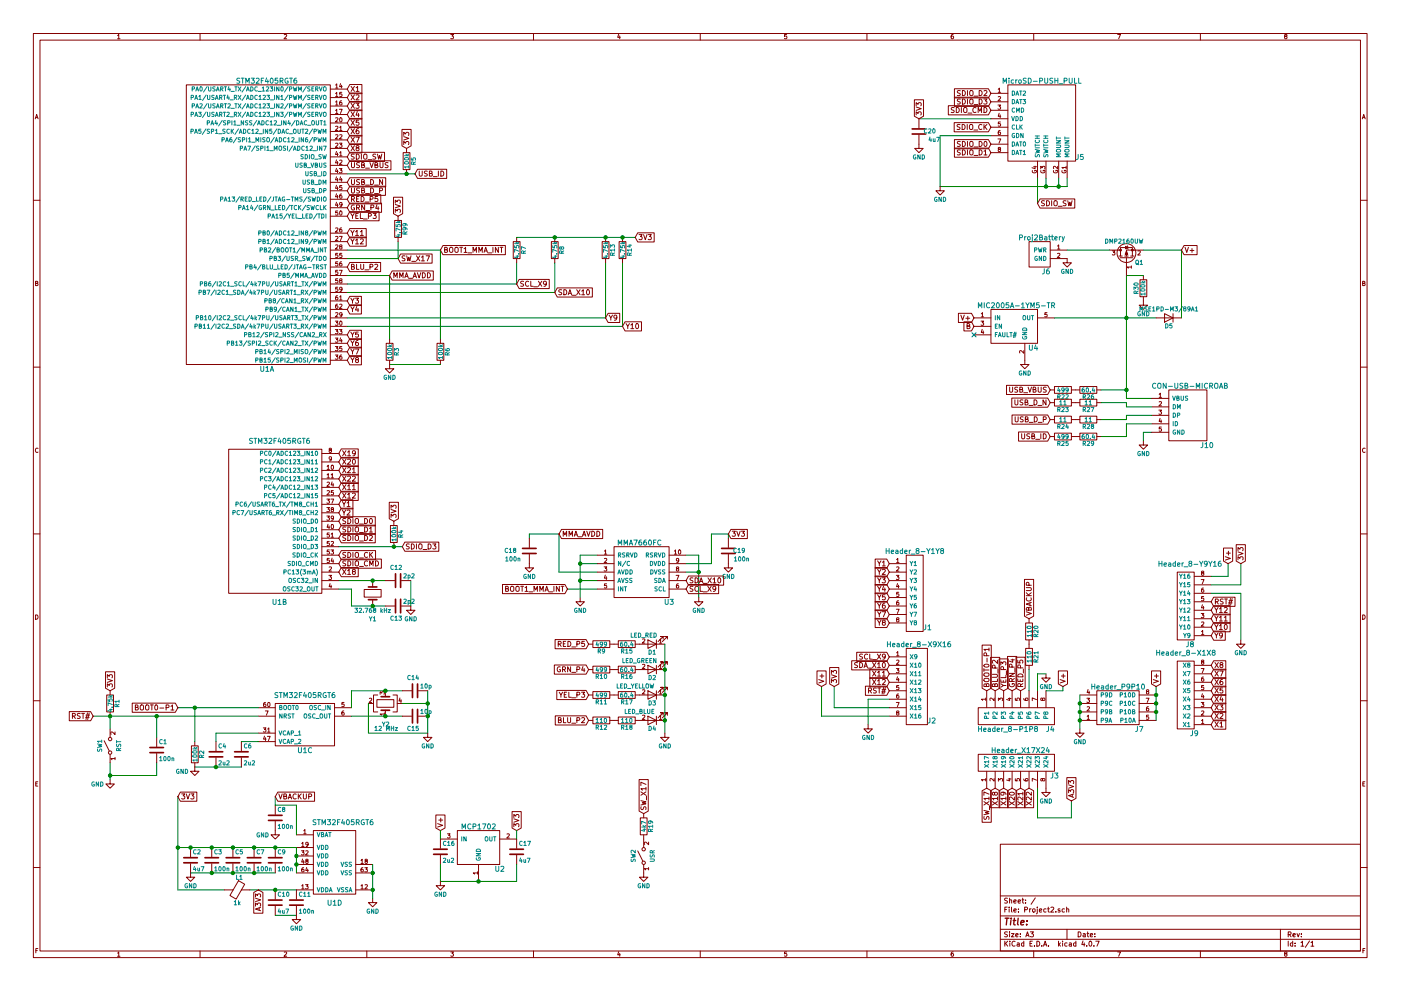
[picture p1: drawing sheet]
EESchema Schematic File Version 2
LIBS:power
LIBS:device
LIBS:switches
LIBS:relays
LIBS:motors
LIBS:transistors
LIBS:conn
LIBS:linear
LIBS:regul
LIBS:74xx
LIBS:cmos4000
LIBS:adc-dac
LIBS:memory
LIBS:xilinx
LIBS:microcontrollers
LIBS:dsp
LIBS:microchip
LIBS:analog_switches
LIBS:motorola
LIBS:texas
LIBS:intel
LIBS:audio
LIBS:interface
LIBS:digital-audio
LIBS:philips
LIBS:display
LIBS:cypress
LIBS:siliconi
LIBS:opto
LIBS:atmel
LIBS:contrib
LIBS:valves
LIBS:Project2
LIBS:Project2-cache
EELAYER 25 0
EELAYER END
$Descr A3 16535 11693
encoding utf-8
Sheet 1 1
Title ""
Date ""
Rev ""
Comp ""
Comment1 ""
Comment2 ""
Comment3 ""
Comment4 ""
$EndDescr
$Comp
L STM32F405RGT6 U1
U 1 1
P 3000 3050
F 0 "U1" H 3150 1750 60  0000 C CNN
F 1 "STM32F405RGT6" H 3150 5150 60  0000 C CNN
F 2 "Project2Footprints:MicrocontrollerFootprint" H 3750 4150 60  0001 C CNN
F 3 "" H 3750 4150 60  0001 C CNN
	1    3000 3050
	1    0    0    -1  
$EndComp
$Comp
L STM32F405RGT6 U1
U 2 1
P 3150 6250
F 0 "U1" H 3300 5400 60  0000 C CNN
F 1 "STM32F405RGT6" H 3300 7300 60  0000 C CNN
F 2 "Project2Footprints:MicrocontrollerFootprint" H 3900 7350 60  0001 C CNN
F 3 "" H 3900 7350 60  0001 C CNN
	2    3150 6250
	1    0    0    -1  
$EndComp
$Comp
L STM32F405RGT6 U1
U 3 1
P 3650 9200
F 0 "U1" H 3600 9550 60  0000 C CNN
F 1 "STM32F405RGT6" H 3600 10200 60  0000 C CNN
F 2 "Project2Footprints:MicrocontrollerFootprint" H 4400 10300 60  0001 C CNN
F 3 "" H 4400 10300 60  0001 C CNN
	3    3650 9200
	1    0    0    -1  
$EndComp
$Comp
L STM32F405RGT6 U1
U 4 1
P 4050 10750
F 0 "U1" H 3950 10850 60  0000 C CNN
F 1 "STM32F405RGT6" H 4050 11800 60  0000 C CNN
F 2 "Project2Footprints:MicrocontrollerFootprint" H 4800 11850 60  0001 C CNN
F 3 "" H 4800 11850 60  0001 C CNN
	4    4050 10750
	1    0    0    -1  
$EndComp
$Comp
L C C8
U 1 1
P 3250 9650
F 0 "C8" H 3275 9750 50  0000 L CNN
F 1 "100n" H 3275 9550 50  0000 L CNN
F 2 "Capacitors_SMD:C_0603" H 3288 9500 50  0001 C CNN
F 3 "" H 3250 9650 50  0001 C CNN
	1    3250 9650
	1    0    0    -1  
$EndComp
$Comp
L GND #PWR01
U 1 1
P 3250 9800
F 0 "#PWR01" H 3250 9550 50  0001 C CNN
F 1 "GND" H 3100 9750 50  0000 C CNN
F 2 "" H 3250 9800 50  0001 C CNN
F 3 "" H 3250 9800 50  0001 C CNN
	1    3250 9800
	1    0    0    -1  
$EndComp
$Comp
L C C9
U 1 1
P 3250 10150
F 0 "C9" H 3275 10250 50  0000 L CNN
F 1 "100n" H 3275 10050 50  0000 L CNN
F 2 "Capacitors_SMD:C_0603" H 3288 10000 50  0001 C CNN
F 3 "" H 3250 10150 50  0001 C CNN
	1    3250 10150
	1    0    0    -1  
$EndComp
$Comp
L C C7
U 1 1
P 3000 10150
F 0 "C7" H 3025 10250 50  0000 L CNN
F 1 "100n" H 3025 10050 50  0000 L CNN
F 2 "Capacitors_SMD:C_0603" H 3038 10000 50  0001 C CNN
F 3 "" H 3000 10150 50  0001 C CNN
	1    3000 10150
	1    0    0    -1  
$EndComp
$Comp
L C C5
U 1 1
P 2750 10150
F 0 "C5" H 2775 10250 50  0000 L CNN
F 1 "100n" H 2775 10050 50  0000 L CNN
F 2 "Capacitors_SMD:C_0603" H 2788 10000 50  0001 C CNN
F 3 "" H 2750 10150 50  0001 C CNN
	1    2750 10150
	1    0    0    -1  
$EndComp
$Comp
L C C3
U 1 1
P 2500 10150
F 0 "C3" H 2525 10250 50  0000 L CNN
F 1 "100n" H 2525 10050 50  0000 L CNN
F 2 "Capacitors_SMD:C_0603" H 2538 10000 50  0001 C CNN
F 3 "" H 2500 10150 50  0001 C CNN
	1    2500 10150
	1    0    0    -1  
$EndComp
$Comp
L C C2
U 1 1
P 2250 10150
F 0 "C2" H 2275 10250 50  0000 L CNN
F 1 "4u7" H 2275 10050 50  0000 L CNN
F 2 "Capacitors_SMD:C_0603" H 2288 10000 50  0001 C CNN
F 3 "" H 2250 10150 50  0001 C CNN
	1    2250 10150
	1    0    0    -1  
$EndComp
$Comp
L GND #PWR02
U 1 1
P 2250 10300
F 0 "#PWR02" H 2250 10050 50  0001 C CNN
F 1 "GND" H 2250 10150 50  0000 C CNN
F 2 "" H 2250 10300 50  0001 C CNN
F 3 "" H 2250 10300 50  0001 C CNN
	1    2250 10300
	1    0    0    -1  
$EndComp
Wire Wire Line
	3500 9850 3500 9500
Wire Wire Line
	3500 9500 3250 9500
Wire Wire Line
	3250 9500 3250 9400
Wire Wire Line
	3500 10000 3500 10300
Connection ~ 3500 10200
Connection ~ 3500 10100
Wire Wire Line
	2100 10000 3500 10000
Connection ~ 3250 10000
Connection ~ 3000 10000
Connection ~ 2750 10000
Connection ~ 2500 10000
Wire Wire Line
	2250 10300 3250 10300
Connection ~ 2500 10300
Connection ~ 2750 10300
Connection ~ 3000 10300
Wire Wire Line
	2100 9400 2100 10500
Wire Wire Line
	2100 10500 2650 10500
Connection ~ 2250 10000
Connection ~ 2100 10000
Text GLabel 3250 9400 2    60   Input ~ 0
VBACKUP
Text GLabel 2100 9400 2    60   Input ~ 0
3V3
$Comp
L C C11
U 1 1
P 3500 10650
F 0 "C11" H 3525 10750 50  0000 L CNN
F 1 "100n" H 3525 10550 50  0000 L CNN
F 2 "Capacitors_SMD:C_0603" H 3538 10500 50  0001 C CNN
F 3 "" H 3500 10650 50  0001 C CNN
	1    3500 10650
	1    0    0    -1  
$EndComp
$Comp
L C C10
U 1 1
P 3250 10650
F 0 "C10" H 3275 10750 50  0000 L CNN
F 1 "4u7" H 3275 10550 50  0000 L CNN
F 2 "Capacitors_SMD:C_0603" H 3288 10500 50  0001 C CNN
F 3 "" H 3250 10650 50  0001 C CNN
	1    3250 10650
	1    0    0    -1  
$EndComp
Wire Wire Line
	2950 10500 3500 10500
Wire Wire Line
	3250 10800 3500 10800
$Comp
L GND #PWR03
U 1 1
P 3500 10800
F 0 "#PWR03" H 3500 10550 50  0001 C CNN
F 1 "GND" H 3500 10650 50  0000 C CNN
F 2 "" H 3500 10800 50  0001 C CNN
F 3 "" H 3500 10800 50  0001 C CNN
	1    3500 10800
	1    0    0    -1  
$EndComp
Connection ~ 3250 10500
Text GLabel 3050 10500 3    60   Input ~ 0
A3V3
$Comp
L GND #PWR04
U 1 1
P 4400 10600
F 0 "#PWR04" H 4400 10350 50  0001 C CNN
F 1 "GND" H 4400 10450 50  0000 C CNN
F 2 "" H 4400 10600 50  0001 C CNN
F 3 "" H 4400 10600 50  0001 C CNN
	1    4400 10600
	1    0    0    -1  
$EndComp
Wire Wire Line
	4400 10200 4400 10600
Connection ~ 4400 10300
Connection ~ 4400 10500
$Comp
L Crystal_GND24 Y2
U 1 1
P 4550 8300
F 0 "Y2" V 4300 8250 50  0000 L CNN
F 1 "12 MHz" V 4250 8150 50  0000 L CNN
F 2 "Crystals:Crystal_SMD_3225-4pin_3.2x2.5mm" H 4550 8300 50  0001 C CNN
F 3 "" H 4550 8300 50  0001 C CNN
	1    4550 8300
	0    -1   -1   0   
$EndComp
Wire Wire Line
	4150 8450 4750 8450
$Comp
L C C15
U 1 1
P 4900 8450
F 0 "C15" V 4750 8400 50  0000 L CNN
F 1 "10p" V 4950 8250 50  0000 L CNN
F 2 "Capacitors_SMD:C_0603" H 4938 8300 50  0001 C CNN
F 3 "" H 4900 8450 50  0001 C CNN
	1    4900 8450
	0    -1   -1   0   
$EndComp
$Comp
L C C14
U 1 1
P 4900 8150
F 0 "C14" V 5050 8100 50  0000 L CNN
F 1 "10p" V 4950 7950 50  0000 L CNN
F 2 "Capacitors_SMD:C_0603" H 4938 8000 50  0001 C CNN
F 3 "" H 4900 8150 50  0001 C CNN
	1    4900 8150
	0    -1   -1   0   
$EndComp
Connection ~ 4550 8450
Wire Wire Line
	4350 8300 4350 8650
Wire Wire Line
	5050 8650 4350 8650
Wire Wire Line
	5050 8150 5050 8650
$Comp
L GND #PWR05
U 1 1
P 5050 8650
F 0 "#PWR05" H 5050 8400 50  0001 C CNN
F 1 "GND" H 5050 8500 50  0000 C CNN
F 2 "" H 5050 8650 50  0001 C CNN
F 3 "" H 5050 8650 50  0001 C CNN
	1    5050 8650
	1    0    0    -1  
$EndComp
Wire Wire Line
	4150 8350 4150 8150
Wire Wire Line
	4150 8150 4750 8150
Connection ~ 4550 8150
Connection ~ 5050 8450
Wire Wire Line
	4750 8300 5050 8300
Connection ~ 5050 8300
$Comp
L C C6
U 1 1
P 2850 8900
F 0 "C6" H 2875 9000 50  0000 L CNN
F 1 "2u2" H 2875 8800 50  0000 L CNN
F 2 "Capacitors_SMD:C_0603" H 2888 8750 50  0001 C CNN
F 3 "" H 2850 8900 50  0001 C CNN
	1    2850 8900
	1    0    0    -1  
$EndComp
$Comp
L C C4
U 1 1
P 2550 8900
F 0 "C4" H 2575 9000 50  0000 L CNN
F 1 "2u2" H 2575 8800 50  0000 L CNN
F 2 "Capacitors_SMD:C_0603" H 2588 8750 50  0001 C CNN
F 3 "" H 2550 8900 50  0001 C CNN
	1    2550 8900
	1    0    0    -1  
$EndComp
Wire Wire Line
	3050 8750 2850 8750
Wire Wire Line
	3050 8650 2550 8650
Wire Wire Line
	2550 8650 2550 8750
Wire Wire Line
	2300 9050 2850 9050
$Comp
L R R2
U 1 1
P 2300 8900
F 0 "R2" V 2380 8900 50  0000 C CNN
F 1 "100k" V 2300 8900 50  0000 C CNN
F 2 "Resistors_SMD:R_0603" V 2230 8900 50  0001 C CNN
F 3 "" H 2300 8900 50  0001 C CNN
	1    2300 8900
	1    0    0    -1  
$EndComp
Connection ~ 2550 9050
$Comp
L GND #PWR06
U 1 1
P 2300 9050
F 0 "#PWR06" H 2300 8800 50  0001 C CNN
F 1 "GND" H 2150 9000 50  0000 C CNN
F 2 "" H 2300 9050 50  0001 C CNN
F 3 "" H 2300 9050 50  0001 C CNN
	1    2300 9050
	1    0    0    -1  
$EndComp
Wire Wire Line
	2300 8750 2300 8350
Wire Wire Line
	2100 8350 3050 8350
Connection ~ 2300 8350
Text GLabel 2100 8350 0    60   Input ~ 0
BOOT0-P1
$Comp
L Crystal Y1
U 1 1
P 4400 7000
F 0 "Y1" V 4700 7000 50  0000 C CNN
F 1 "32.768 kHz" V 4600 7000 50  0000 C CNN
F 2 "Crystals:Crystal_SMD_3215-2pin_3.2x1.5mm" H 4400 7000 50  0001 C CNN
F 3 "" H 4400 7000 50  0001 C CNN
	1    4400 7000
	0    1    1    0   
$EndComp
Wire Wire Line
	4000 6850 4550 6850
Wire Wire Line
	4000 6950 4150 6950
Wire Wire Line
	4150 6950 4150 7150
Wire Wire Line
	4150 7150 4550 7150
$Comp
L C C12
U 1 1
P 4700 6850
F 0 "C12" V 4850 6800 50  0000 L CNN
F 1 "2p2" V 4750 6650 50  0000 L CNN
F 2 "Capacitors_SMD:C_0603" H 4738 6700 50  0001 C CNN
F 3 "" H 4700 6850 50  0001 C CNN
	1    4700 6850
	0    -1   -1   0   
$EndComp
$Comp
L C C13
U 1 1
P 4700 7150
F 0 "C13" V 4550 7100 50  0000 L CNN
F 1 "2p2" V 4750 6950 50  0000 L CNN
F 2 "Capacitors_SMD:C_0603" H 4738 7000 50  0001 C CNN
F 3 "" H 4700 7150 50  0001 C CNN
	1    4700 7150
	0    -1   -1   0   
$EndComp
Connection ~ 4400 7150
Connection ~ 4400 6850
Wire Wire Line
	4850 6850 4850 7150
$Comp
L GND #PWR07
U 1 1
P 4850 7150
F 0 "#PWR07" H 4850 6900 50  0001 C CNN
F 1 "GND" H 4850 7000 50  0000 C CNN
F 2 "" H 4850 7150 50  0001 C CNN
F 3 "" H 4850 7150 50  0001 C CNN
	1    4850 7150
	1    0    0    -1  
$EndComp
Text GLabel 4000 5350 2    60   Input ~ 0
X19
Text GLabel 4000 5450 2    60   Input ~ 0
X20
Text GLabel 4000 5550 2    60   Input ~ 0
X21
Text GLabel 4000 5650 2    60   Input ~ 0
X22
Text GLabel 4000 5750 2    60   Input ~ 0
X11
Text GLabel 4000 5850 2    60   Input ~ 0
X12
Text GLabel 4000 5950 2    60   Input ~ 0
Y1
Text GLabel 4000 6050 2    60   Input ~ 0
Y2
Text GLabel 4000 6150 2    60   Input ~ 0
SDIO_D0
Text GLabel 4000 6250 2    60   Input ~ 0
SDIO_D1
Text GLabel 4000 6350 2    60   Input ~ 0
SDIO_D2
Text GLabel 4750 6450 2    60   Input ~ 0
SDIO_D3
Text GLabel 4000 6550 2    60   Input ~ 0
SDIO_CK
Text GLabel 4000 6650 2    60   Input ~ 0
SDIO_CMD
Text GLabel 4000 6750 2    60   Input ~ 0
X18
Wire Wire Line
	4000 6450 4750 6450
$Comp
L R R4
U 1 1
P 4650 6300
F 0 "R4" V 4730 6300 50  0000 C CNN
F 1 "100k" V 4650 6300 50  0000 C CNN
F 2 "Resistors_SMD:R_0603" V 4580 6300 50  0001 C CNN
F 3 "" H 4650 6300 50  0001 C CNN
	1    4650 6300
	1    0    0    -1  
$EndComp
Connection ~ 4650 6450
Text GLabel 4650 6150 1    60   Input ~ 0
3V3
Text GLabel 4100 1850 2    60   Input ~ 0
SDIO_SW
Text GLabel 4100 1950 2    60   Input ~ 0
USB_VBUS
Text GLabel 4900 2050 2    60   Input ~ 0
USB_ID
Text GLabel 4100 2150 2    60   Input ~ 0
USB_D_N
Text GLabel 4100 2250 2    60   Input ~ 0
USB_D_P
Text GLabel 4100 1050 2    60   Input ~ 0
X1
Text GLabel 4100 1150 2    60   Input ~ 0
X2
Text GLabel 4100 1250 2    60   Input ~ 0
X3
Text GLabel 4100 1350 2    60   Input ~ 0
X4
Text GLabel 4100 1450 2    60   Input ~ 0
X5
Text GLabel 4100 1550 2    60   Input ~ 0
X6
Text GLabel 4100 1650 2    60   Input ~ 0
X7
Text GLabel 4100 1750 2    60   Input ~ 0
X8
Text GLabel 4100 2350 2    60   Input ~ 0
RED_P5
Text GLabel 4100 2450 2    60   Input ~ 0
GRN_P4
Text GLabel 4100 2550 2    60   Input ~ 0
YEL_P3
Text GLabel 4100 2750 2    60   Input ~ 0
Y11
Text GLabel 4100 2850 2    60   Input ~ 0
Y12
Text GLabel 4700 3050 2    60   Input ~ 0
SW_X17
Text GLabel 4100 3150 2    60   Input ~ 0
BLU_P2
Text GLabel 4100 3550 2    60   Input ~ 0
Y3
Text GLabel 4100 3650 2    60   Input ~ 0
Y4
Text GLabel 4100 3950 2    60   Input ~ 0
Y5
Text GLabel 4100 4050 2    60   Input ~ 0
Y6
Text GLabel 4100 4150 2    60   Input ~ 0
Y7
Text GLabel 4100 4250 2    60   Input ~ 0
Y8
$Comp
L Header_8-P1P8 J4
U 1 1
P 12100 8300
F 0 "J4" H 12400 8000 60  0000 C CNN
F 1 "Header_8-P1P8" H 11900 8000 60  0000 C CNN
F 2 "Project2Footprints:1x8_Header" H 12100 8300 60  0001 C CNN
F 3 "" H 12100 8300 60  0001 C CNN
	1    12100 8300
	1    0    0    -1  
$EndComp
$Comp
L Header_8-X1X8 J9
U 1 1
P 14000 8250
F 0 "J9" H 14100 7850 60  0000 C CNN
F 1 "Header_8-X1X8" H 14000 8800 60  0000 C CNN
F 2 "Project2Footprints:1x8_Header" H 14000 8250 60  0001 C CNN
F 3 "" H 14000 8250 60  0001 C CNN
	1    14000 8250
	1    0    0    -1  
$EndComp
$Comp
L Header_8-X9X16 J2
U 1 1
P 10950 7850
F 0 "J2" H 11000 7200 60  0000 C CNN
F 1 "Header_8-X9X16" H 10850 8100 60  0000 C CNN
F 2 "Project2Footprints:1x8_Header" H 10950 7850 60  0001 C CNN
F 3 "" H 10950 7850 60  0001 C CNN
	1    10950 7850
	1    0    0    -1  
$EndComp
$Comp
L Header_8-Y1Y8 J1
U 1 1
P 10950 6850
F 0 "J1" H 10950 6300 60  0000 C CNN
F 1 "Header_8-Y1Y8" H 10800 7200 60  0000 C CNN
F 2 "Project2Footprints:1x8_Header" H 10950 6850 60  0001 C CNN
F 3 "" H 10950 6850 60  0001 C CNN
	1    10950 6850
	1    0    0    -1  
$EndComp
$Comp
L Header_8-Y9Y16 J8
U 1 1
P 14000 7200
F 0 "J8" H 14050 6800 60  0000 C CNN
F 1 "Header_8-Y9Y16" H 14050 7750 60  0000 C CNN
F 2 "Project2Footprints:1x8_Header" H 14000 7200 60  0001 C CNN
F 3 "" H 14000 7200 60  0001 C CNN
	1    14000 7200
	1    0    0    -1  
$EndComp
$Comp
L Header_P9P10 J7
U 1 1
P 13200 8350
F 0 "J7" H 13450 8100 60  0000 C CNN
F 1 "Header_P9P10" H 13200 8600 60  0000 C CNN
F 2 "Project2Footprints:2x4_Header" H 13200 8350 60  0001 C CNN
F 3 "" H 13200 8350 60  0001 C CNN
	1    13200 8350
	1    0    0    -1  
$EndComp
$Comp
L Header_X17X24 J3
U 1 1
P 12050 8950
F 0 "J3" H 12450 8750 60  0000 C CNN
F 1 "Header_X17X24" H 12050 9050 60  0000 C CNN
F 2 "Project2Footprints:1x8_Header" H 12050 8950 60  0001 C CNN
F 3 "" H 12050 8950 60  0001 C CNN
	1    12050 8950
	1    0    0    -1  
$EndComp
Text GLabel 10500 6650 0    60   Input ~ 0
Y1
Text GLabel 10500 6750 0    60   Input ~ 0
Y2
Text GLabel 10500 6850 0    60   Input ~ 0
Y3
Text GLabel 10500 6950 0    60   Input ~ 0
Y4
Text GLabel 10500 7050 0    60   Input ~ 0
Y5
Text GLabel 10500 7150 0    60   Input ~ 0
Y6
Text GLabel 10500 7250 0    60   Input ~ 0
Y7
Text GLabel 10500 7350 0    60   Input ~ 0
Y8
Text GLabel 10500 7750 0    60   Input ~ 0
SCL_X9
Text GLabel 10500 7850 0    60   Input ~ 0
SDA_X10
Text GLabel 10500 7950 0    60   Input ~ 0
X11
Text GLabel 10500 8050 0    60   Input ~ 0
X12
Text GLabel 10500 8150 0    60   Input ~ 0
RST#
Text GLabel 14300 7100 2    60   Input ~ 0
RST#
Text GLabel 14300 7200 2    60   Input ~ 0
Y12
Text GLabel 14300 7300 2    60   Input ~ 0
Y11
Text GLabel 14300 7400 2    60   Input ~ 0
Y10
Text GLabel 14300 7500 2    60   Input ~ 0
Y9
Text GLabel 14300 7850 2    60   Input ~ 0
X8
Text GLabel 14300 7950 2    60   Input ~ 0
X7
Text GLabel 14300 8050 2    60   Input ~ 0
X6
Text GLabel 14300 8150 2    60   Input ~ 0
X5
Text GLabel 14300 8250 2    60   Input ~ 0
X4
Text GLabel 14300 8350 2    60   Input ~ 0
X3
Text GLabel 14300 8450 2    60   Input ~ 0
X2
Text GLabel 14300 8550 2    60   Input ~ 0
X1
Text GLabel 12150 9300 3    60   Input ~ 0
X22
Text GLabel 12050 9300 3    60   Input ~ 0
X21
Text GLabel 11950 9300 3    60   Input ~ 0
X20
Text GLabel 11850 9300 3    60   Input ~ 0
X19
Text GLabel 11750 9300 3    60   Input ~ 0
X18
Text GLabel 11650 9300 3    60   Input ~ 0
SW_X17
Text GLabel 11650 8150 1    60   Input ~ 0
BOOT0-P1
Text GLabel 11750 8150 1    60   Input ~ 0
BLU_P2
Text GLabel 11850 8150 1    60   Input ~ 0
YEL_P3
Text GLabel 11950 8150 1    60   Input ~ 0
GRN_P4
Text GLabel 12050 8150 1    60   Input ~ 0
RED_P5
Wire Wire Line
	10500 8350 9850 8350
Wire Wire Line
	9850 8350 9850 8100
Wire Wire Line
	10500 8450 9700 8450
Wire Wire Line
	9700 8450 9700 8100
Text GLabel 9850 8100 1    60   Input ~ 0
3V3
Text GLabel 9700 8100 1    60   Input ~ 0
V+
Wire Wire Line
	10500 8250 10250 8250
Wire Wire Line
	10250 8250 10250 8550
$Comp
L GND #PWR08
U 1 1
P 10250 8550
F 0 "#PWR08" H 10250 8300 50  0001 C CNN
F 1 "GND" H 10250 8400 50  0000 C CNN
F 2 "" H 10250 8550 50  0001 C CNN
F 3 "" H 10250 8550 50  0001 C CNN
	1    10250 8550
	1    0    0    -1  
$EndComp
$Comp
L GND #PWR09
U 1 1
P 12350 9300
F 0 "#PWR09" H 12350 9050 50  0001 C CNN
F 1 "GND" H 12350 9150 50  0000 C CNN
F 2 "" H 12350 9300 50  0001 C CNN
F 3 "" H 12350 9300 50  0001 C CNN
	1    12350 9300
	1    0    0    -1  
$EndComp
Wire Wire Line
	12250 9300 12250 9650
Wire Wire Line
	12250 9650 12650 9650
Wire Wire Line
	12650 9650 12650 9450
Text GLabel 12650 9450 1    60   Input ~ 0
A3V3
Text GLabel 12550 8100 1    60   Input ~ 0
V+
Wire Wire Line
	12250 7950 12250 8150
Wire Wire Line
	12350 8150 12550 8150
Wire Wire Line
	12550 8150 12550 8100
$Comp
L GND #PWR010
U 1 1
P 12350 7950
F 0 "#PWR010" H 12350 7700 50  0001 C CNN
F 1 "GND" H 12350 7800 50  0000 C CNN
F 2 "" H 12350 7950 50  0001 C CNN
F 3 "" H 12350 7950 50  0001 C CNN
	1    12350 7950
	1    0    0    -1  
$EndComp
$Comp
L R R21
U 1 1
P 12150 7750
F 0 "R21" V 12230 7750 50  0000 C CNN
F 1 "110" V 12150 7750 50  0000 C CNN
F 2 "Resistors_SMD:R_0603" V 12080 7750 50  0001 C CNN
F 3 "" H 12150 7750 50  0001 C CNN
	1    12150 7750
	1    0    0    -1  
$EndComp
$Comp
L R R20
U 1 1
P 12150 7450
F 0 "R20" V 12230 7450 50  0000 C CNN
F 1 "110" V 12150 7450 50  0000 C CNN
F 2 "Resistors_SMD:R_0603" V 12080 7450 50  0001 C CNN
F 3 "" H 12150 7450 50  0001 C CNN
	1    12150 7450
	1    0    0    -1  
$EndComp
Wire Wire Line
	12150 8150 12150 7900
Text GLabel 12150 7300 1    60   Input ~ 0
VBACKUP
Wire Wire Line
	13650 8100 13650 8500
Connection ~ 13650 8400
Connection ~ 13650 8300
Connection ~ 13650 8200
Text GLabel 13650 8100 1    60   Input ~ 0
V+
Wire Wire Line
	12750 8200 12750 8600
Connection ~ 12750 8300
Connection ~ 12750 8400
Connection ~ 12750 8500
$Comp
L GND #PWR011
U 1 1
P 12750 8600
F 0 "#PWR011" H 12750 8350 50  0001 C CNN
F 1 "GND" H 12750 8450 50  0000 C CNN
F 2 "" H 12750 8600 50  0001 C CNN
F 3 "" H 12750 8600 50  0001 C CNN
	1    12750 8600
	1    0    0    -1  
$EndComp
Wire Wire Line
	14300 6800 14500 6800
Wire Wire Line
	14500 6800 14500 6650
Wire Wire Line
	14300 6900 14650 6900
Wire Wire Line
	14650 6900 14650 6650
Text GLabel 14500 6650 1    60   Input ~ 0
V+
Text GLabel 14650 6650 1    60   Input ~ 0
3V3
Wire Wire Line
	14300 7000 14650 7000
Wire Wire Line
	14650 7000 14650 7550
$Comp
L GND #PWR012
U 1 1
P 14650 7550
F 0 "#PWR012" H 14650 7300 50  0001 C CNN
F 1 "GND" H 14650 7400 50  0000 C CNN
F 2 "" H 14650 7550 50  0001 C CNN
F 3 "" H 14650 7550 50  0001 C CNN
	1    14650 7550
	1    0    0    -1  
$EndComp
$Comp
L R R19
U 1 1
P 7600 9750
F 0 "R19" V 7680 9750 50  0000 C CNN
F 1 "4k7" V 7600 9750 50  0000 C CNN
F 2 "Resistors_SMD:R_0603" V 7530 9750 50  0001 C CNN
F 3 "" H 7600 9750 50  0001 C CNN
	1    7600 9750
	1    0    0    -1  
$EndComp
Text GLabel 7600 9600 1    60   Input ~ 0
SW_X17
$Comp
L LED D1
U 1 1
P 7700 7600
F 0 "D1" H 7700 7700 50  0000 C CNN
F 1 "LED_RED" H 7800 7500 50  0000 C CNN
F 2 "LEDs:LED_0805" H 7700 7600 50  0001 C CNN
F 3 "" H 7700 7600 50  0001 C CNN
	1    7700 7600
	-1   0    0    1   
$EndComp
$Comp
L LED D2
U 1 1
P 7700 7900
F 0 "D2" H 7700 8000 50  0000 C CNN
F 1 "LED_GREEN" H 7850 7800 50  0000 C CNN
F 2 "LEDs:LED_0805" H 7700 7900 50  0001 C CNN
F 3 "" H 7700 7900 50  0001 C CNN
	1    7700 7900
	-1   0    0    1   
$EndComp
$Comp
L LED D3
U 1 1
P 7700 8200
F 0 "D3" H 7700 8300 50  0000 C CNN
F 1 "LED_YELLOW" H 7900 8100 50  0000 C CNN
F 2 "LEDs:LED_0805" H 7700 8200 50  0001 C CNN
F 3 "" H 7700 8200 50  0001 C CNN
	1    7700 8200
	-1   0    0    1   
$EndComp
$Comp
L LED D4
U 1 1
P 7700 8500
F 0 "D4" H 7700 8600 50  0000 C CNN
F 1 "LED_BLUE" H 7850 8400 50  0000 C CNN
F 2 "LEDs:LED_0805" H 7700 8500 50  0001 C CNN
F 3 "" H 7700 8500 50  0001 C CNN
	1    7700 8500
	-1   0    0    1   
$EndComp
Connection ~ 7850 7900
Connection ~ 7850 8200
Connection ~ 7850 8500
Wire Wire Line
	7850 7600 7850 8650
$Comp
L GND #PWR013
U 1 1
P 7850 8650
F 0 "#PWR013" H 7850 8400 50  0001 C CNN
F 1 "GND" H 7850 8500 50  0000 C CNN
F 2 "" H 7850 8650 50  0001 C CNN
F 3 "" H 7850 8650 50  0001 C CNN
	1    7850 8650
	1    0    0    -1  
$EndComp
$Comp
L R R18
U 1 1
P 7400 8500
F 0 "R18" V 7480 8500 50  0000 C CNN
F 1 "110" V 7400 8500 50  0000 C CNN
F 2 "Resistors_SMD:R_0603" V 7330 8500 50  0001 C CNN
F 3 "" H 7400 8500 50  0001 C CNN
	1    7400 8500
	0    1    1    0   
$EndComp
$Comp
L R R12
U 1 1
P 7100 8500
F 0 "R12" V 7180 8500 50  0000 C CNN
F 1 "110" V 7100 8500 50  0000 C CNN
F 2 "Resistors_SMD:R_0603" V 7030 8500 50  0001 C CNN
F 3 "" H 7100 8500 50  0001 C CNN
	1    7100 8500
	0    1    1    0   
$EndComp
$Comp
L R R17
U 1 1
P 7400 8200
F 0 "R17" V 7480 8200 50  0000 C CNN
F 1 "60.4" V 7400 8200 50  0000 C CNN
F 2 "Resistors_SMD:R_0603" V 7330 8200 50  0001 C CNN
F 3 "" H 7400 8200 50  0001 C CNN
	1    7400 8200
	0    1    1    0   
$EndComp
$Comp
L R R11
U 1 1
P 7100 8200
F 0 "R11" V 7180 8200 50  0000 C CNN
F 1 "499" V 7100 8200 50  0000 C CNN
F 2 "Resistors_SMD:R_0603" V 7030 8200 50  0001 C CNN
F 3 "" H 7100 8200 50  0001 C CNN
	1    7100 8200
	0    1    1    0   
$EndComp
$Comp
L R R16
U 1 1
P 7400 7900
F 0 "R16" V 7480 7900 50  0000 C CNN
F 1 "60.4" V 7400 7900 50  0000 C CNN
F 2 "Resistors_SMD:R_0603" V 7330 7900 50  0001 C CNN
F 3 "" H 7400 7900 50  0001 C CNN
	1    7400 7900
	0    1    1    0   
$EndComp
$Comp
L R R10
U 1 1
P 7100 7900
F 0 "R10" V 7180 7900 50  0000 C CNN
F 1 "499" V 7100 7900 50  0000 C CNN
F 2 "Resistors_SMD:R_0603" V 7030 7900 50  0001 C CNN
F 3 "" H 7100 7900 50  0001 C CNN
	1    7100 7900
	0    1    1    0   
$EndComp
$Comp
L R R15
U 1 1
P 7400 7600
F 0 "R15" V 7480 7600 50  0000 C CNN
F 1 "60.4" V 7400 7600 50  0000 C CNN
F 2 "Resistors_SMD:R_0603" V 7330 7600 50  0001 C CNN
F 3 "" H 7400 7600 50  0001 C CNN
	1    7400 7600
	0    1    1    0   
$EndComp
$Comp
L R R9
U 1 1
P 7100 7600
F 0 "R9" V 7180 7600 50  0000 C CNN
F 1 "499" V 7100 7600 50  0000 C CNN
F 2 "Resistors_SMD:R_0603" V 7030 7600 50  0001 C CNN
F 3 "" H 7100 7600 50  0001 C CNN
	1    7100 7600
	0    1    1    0   
$EndComp
Text GLabel 6950 7600 0    60   Input ~ 0
RED_P5
Text GLabel 6950 7900 0    60   Input ~ 0
GRN_P4
Text GLabel 6950 8200 0    60   Input ~ 0
YEL_P3
Text GLabel 6950 8500 0    60   Input ~ 0
BLU_P2
$Comp
L MMA7660FC U3
U 1 1
P 7450 6800
F 0 "U3" H 7900 6500 60  0000 C CNN
F 1 "MMA7660FC" H 7550 7200 60  0000 C CNN
F 2 "Project2Footprints:Accelerometer" H 7450 6800 60  0001 C CNN
F 3 "" H 7450 6800 60  0001 C CNN
	1    7450 6800
	1    0    0    -1  
$EndComp
$Comp
L GND #PWR014
U 1 1
P 6850 7050
F 0 "#PWR014" H 6850 6800 50  0001 C CNN
F 1 "GND" H 6850 6900 50  0000 C CNN
F 2 "" H 6850 7050 50  0001 C CNN
F 3 "" H 6850 7050 50  0001 C CNN
	1    6850 7050
	1    0    0    -1  
$EndComp
Wire Wire Line
	6850 6850 7050 6850
Wire Wire Line
	6850 6550 6850 7050
Wire Wire Line
	7050 6650 6850 6650
Connection ~ 6850 6850
Wire Wire Line
	7050 6550 6850 6550
Connection ~ 6850 6650
Wire Wire Line
	7050 6950 6700 6950
Text GLabel 6700 6950 0    60   Input ~ 0
BOOT1_MMA_INT
Wire Wire Line
	7050 6750 6600 6750
Wire Wire Line
	6600 6750 6600 6300
Wire Wire Line
	6600 6300 6250 6300
Wire Wire Line
	6250 6300 6250 6350
$Comp
L C C18
U 1 1
P 6250 6500
F 0 "C18" H 6400 6500 50  0000 L CNN
F 1 "100n" H 6350 6600 50  0000 L CNN
F 2 "Capacitors_SMD:C_0603" H 6288 6350 50  0001 C CNN
F 3 "" H 6250 6500 50  0001 C CNN
	1    6250 6500
	-1   0    0    1   
$EndComp
$Comp
L GND #PWR015
U 1 1
P 6250 6650
F 0 "#PWR015" H 6250 6400 50  0001 C CNN
F 1 "GND" H 6250 6500 50  0000 C CNN
F 2 "" H 6250 6650 50  0001 C CNN
F 3 "" H 6250 6650 50  0001 C CNN
	1    6250 6650
	1    0    0    -1  
$EndComp
Text GLabel 6600 6300 2    60   Input ~ 0
MMA_AVDD
Wire Wire Line
	8100 6550 8250 6550
Wire Wire Line
	8250 6550 8250 7050
Wire Wire Line
	8100 6750 8250 6750
Connection ~ 8250 6750
$Comp
L GND #PWR016
U 1 1
P 8250 7050
F 0 "#PWR016" H 8250 6800 50  0001 C CNN
F 1 "GND" H 8250 6900 50  0000 C CNN
F 2 "" H 8250 7050 50  0001 C CNN
F 3 "" H 8250 7050 50  0001 C CNN
	1    8250 7050
	1    0    0    -1  
$EndComp
Wire Wire Line
	8100 6650 8400 6650
Wire Wire Line
	8400 6650 8400 6300
Wire Wire Line
	8400 6300 8600 6300
Wire Wire Line
	8600 6300 8600 6350
$Comp
L C C19
U 1 1
P 8600 6500
F 0 "C19" H 8400 6500 50  0000 L CNN
F 1 "100n" H 8350 6600 50  0000 L CNN
F 2 "Capacitors_SMD:C_0603" H 8638 6350 50  0001 C CNN
F 3 "" H 8600 6500 50  0001 C CNN
	1    8600 6500
	-1   0    0    1   
$EndComp
$Comp
L GND #PWR017
U 1 1
P 8600 6650
F 0 "#PWR017" H 8600 6400 50  0001 C CNN
F 1 "GND" H 8600 6500 50  0000 C CNN
F 2 "" H 8600 6650 50  0001 C CNN
F 3 "" H 8600 6650 50  0001 C CNN
	1    8600 6650
	1    0    0    -1  
$EndComp
Text GLabel 8600 6300 2    60   Input ~ 0
3V3
$Comp
L GND #PWR018
U 1 1
P 13500 5200
F 0 "#PWR018" H 13500 4950 50  0001 C CNN
F 1 "GND" H 13500 5050 50  0000 C CNN
F 2 "" H 13500 5200 50  0001 C CNN
F 3 "" H 13500 5200 50  0001 C CNN
	1    13500 5200
	1    0    0    -1  
$EndComp
Wire Wire Line
	13600 5100 13500 5100
Wire Wire Line
	13500 5100 13500 5200
Wire Wire Line
	13600 5000 13300 5000
Wire Wire Line
	13300 5000 13300 5150
Wire Wire Line
	13300 5150 13000 5150
$Comp
L R R29
U 1 1
P 12850 5150
F 0 "R29" V 12930 5150 50  0000 C CNN
F 1 "60.4" V 12850 5150 50  0000 C CNN
F 2 "Resistors_SMD:R_0603" V 12780 5150 50  0001 C CNN
F 3 "" H 12850 5150 50  0001 C CNN
	1    12850 5150
	0    1    1    0   
$EndComp
$Comp
L R R25
U 1 1
P 12550 5150
F 0 "R25" V 12630 5150 50  0000 C CNN
F 1 "499" V 12550 5150 50  0000 C CNN
F 2 "Resistors_SMD:R_0603" V 12480 5150 50  0001 C CNN
F 3 "" H 12550 5150 50  0001 C CNN
	1    12550 5150
	0    1    1    0   
$EndComp
$Comp
L R R26
U 1 1
P 12850 4600
F 0 "R26" V 12930 4600 50  0000 C CNN
F 1 "60.4" V 12850 4600 50  0000 C CNN
F 2 "Resistors_SMD:R_0603" V 12780 4600 50  0001 C CNN
F 3 "" H 12850 4600 50  0001 C CNN
	1    12850 4600
	0    1    1    0   
$EndComp
$Comp
L R R22
U 1 1
P 12550 4600
F 0 "R22" V 12630 4600 50  0000 C CNN
F 1 "499" V 12550 4600 50  0000 C CNN
F 2 "Resistors_SMD:R_0603" V 12480 4600 50  0001 C CNN
F 3 "" H 12550 4600 50  0001 C CNN
	1    12550 4600
	0    1    1    0   
$EndComp
$Comp
L R R27
U 1 1
P 12850 4750
F 0 "R27" V 12930 4750 50  0000 C CNN
F 1 "11" V 12850 4750 50  0000 C CNN
F 2 "Resistors_SMD:R_0603" V 12780 4750 50  0001 C CNN
F 3 "" H 12850 4750 50  0001 C CNN
	1    12850 4750
	0    1    1    0   
$EndComp
$Comp
L R R23
U 1 1
P 12550 4750
F 0 "R23" V 12630 4750 50  0000 C CNN
F 1 "11" V 12550 4750 50  0000 C CNN
F 2 "Resistors_SMD:R_0603" V 12480 4750 50  0001 C CNN
F 3 "" H 12550 4750 50  0001 C CNN
	1    12550 4750
	0    1    1    0   
$EndComp
$Comp
L R R24
U 1 1
P 12550 4950
F 0 "R24" V 12630 4950 50  0000 C CNN
F 1 "11" V 12550 4950 50  0000 C CNN
F 2 "Resistors_SMD:R_0603" V 12480 4950 50  0001 C CNN
F 3 "" H 12550 4950 50  0001 C CNN
	1    12550 4950
	0    1    1    0   
$EndComp
$Comp
L R R28
U 1 1
P 12850 4950
F 0 "R28" V 12930 4950 50  0000 C CNN
F 1 "11" V 12850 4950 50  0000 C CNN
F 2 "Resistors_SMD:R_0603" V 12780 4950 50  0001 C CNN
F 3 "" H 12850 4950 50  0001 C CNN
	1    12850 4950
	0    1    1    0   
$EndComp
Wire Wire Line
	13300 4700 13600 4700
$Comp
L CON-USB-MICROAB J10
U 1 1
P 14050 4950
F 0 "J10" H 14250 4650 60  0000 C CNN
F 1 "CON-USB-MICROAB" H 14050 5350 60  0000 C CNN
F 2 "Project2Footprints:USB_microB_2040002-1" H 14050 4950 60  0001 C CNN
F 3 "" H 14050 4950 60  0001 C CNN
	1    14050 4950
	1    0    0    -1  
$EndComp
Wire Wire Line
	13600 4900 13300 4900
Wire Wire Line
	13300 4900 13300 4950
Wire Wire Line
	13300 4950 13000 4950
Wire Wire Line
	13600 4800 13300 4800
Wire Wire Line
	13300 4800 13300 4750
Wire Wire Line
	13300 4750 13000 4750
Wire Wire Line
	13300 3250 13300 4700
Wire Wire Line
	13300 4600 13000 4600
Text GLabel 12400 4600 0    60   Input ~ 0
USB_VBUS
Text GLabel 12400 4750 0    60   Input ~ 0
USB_D_N
Text GLabel 12400 4950 0    60   Input ~ 0
USB_D_P
Text GLabel 12400 5150 0    60   Input ~ 0
USB_ID
$Comp
L MIC2005A-1YM5-TR U4
U 1 1
P 12150 3800
F 0 "U4" H 12200 3500 60  0000 C CNN
F 1 "MIC2005A-1YM5-TR" H 12000 4000 60  0000 C CNN
F 2 "TO_SOT_Packages_SMD:SOT-23-5" H 12150 3800 60  0001 C CNN
F 3 "" H 12150 3800 60  0001 C CNN
	1    12150 3800
	1    0    0    -1  
$EndComp
$Comp
L GND #PWR019
U 1 1
P 12100 4250
F 0 "#PWR019" H 12100 4000 50  0001 C CNN
F 1 "GND" H 12100 4100 50  0000 C CNN
F 2 "" H 12100 4250 50  0001 C CNN
F 3 "" H 12100 4250 50  0001 C CNN
	1    12100 4250
	1    0    0    -1  
$EndComp
Wire Wire Line
	12450 3750 13650 3750
Connection ~ 13300 4600
NoConn ~ 11500 3950
Text GLabel 11500 3850 0    60   Input ~ 0
B
Text GLabel 11500 3750 0    60   Input ~ 0
V+
$Comp
L R R30
U 1 1
P 13500 3400
F 0 "R30" V 13580 3400 50  0000 C CNN
F 1 "100k" V 13500 3400 50  0000 C CNN
F 2 "Resistors_SMD:R_0603" V 13430 3400 50  0001 C CNN
F 3 "" H 13500 3400 50  0001 C CNN
	1    13500 3400
	-1   0    0    1   
$EndComp
Wire Wire Line
	13300 3250 13500 3250
Connection ~ 13300 3750
$Comp
L GND #PWR020
U 1 1
P 13500 3550
F 0 "#PWR020" H 13500 3300 50  0001 C CNN
F 1 "GND" H 13500 3400 50  0000 C CNN
F 2 "" H 13500 3550 50  0001 C CNN
F 3 "" H 13500 3550 50  0001 C CNN
	1    13500 3550
	1    0    0    -1  
$EndComp
$Comp
L D D5
U 1 1
P 13800 3750
F 0 "D5" H 13800 3850 50  0000 C CNN
F 1 "MSE1PD-M3/89A1" H 13800 3650 50  0000 C CNN
F 2 "Project2Footprints:Diode" H 13800 3750 50  0001 C CNN
F 3 "" H 13800 3750 50  0001 C CNN
	1    13800 3750
	-1   0    0    1   
$EndComp
$Comp
L Q_PMOS_GSD Q1
U 1 1
P 13300 3050
F 0 "Q1" V 13250 2850 50  0000 L CNN
F 1 "DMP2160UW" V 13500 2850 50  0000 L CNN
F 2 "Project2Footprints:MOSFET" H 13500 3150 50  0001 C CNN
F 3 "" H 13300 3050 50  0001 C CNN
	1    13300 3050
	0    -1   -1   0   
$EndComp
Wire Wire Line
	13950 3750 13950 2950
Wire Wire Line
	13950 2950 13500 2950
Text GLabel 13950 2950 2    60   Input ~ 0
V+
$Comp
L Proj2Battery J6
U 1 1
P 12350 2950
F 0 "J6" H 12350 2700 60  0000 C CNN
F 1 "Proj2Battery" H 12300 3100 60  0000 C CNN
F 2 "Project2Footprints:Battery" H 12350 2950 60  0001 C CNN
F 3 "" H 12350 2950 60  0001 C CNN
	1    12350 2950
	1    0    0    -1  
$EndComp
$Comp
L GND #PWR021
U 1 1
P 12600 3050
F 0 "#PWR021" H 12600 2800 50  0001 C CNN
F 1 "GND" H 12600 2900 50  0000 C CNN
F 2 "" H 12600 3050 50  0001 C CNN
F 3 "" H 12600 3050 50  0001 C CNN
	1    12600 3050
	1    0    0    -1  
$EndComp
Wire Wire Line
	13100 2950 12600 2950
$Comp
L MCP1702 U2
U 1 1
P 5600 10050
F 0 "U2" H 5900 9850 60  0000 C CNN
F 1 "MCP1702" H 5650 10350 60  0000 C CNN
F 2 "Project2Footprints:VoltageRegulator" H 5600 10050 60  0001 C CNN
F 3 "" H 5600 10050 60  0001 C CNN
	1    5600 10050
	1    0    0    -1  
$EndComp
$Comp
L C C16
U 1 1
P 5200 10050
F 0 "C16" H 5225 10150 50  0000 L CNN
F 1 "2u2" H 5225 9950 50  0000 L CNN
F 2 "Capacitors_SMD:C_0603" H 5238 9900 50  0001 C CNN
F 3 "" H 5200 10050 50  0001 C CNN
	1    5200 10050
	1    0    0    -1  
$EndComp
$Comp
L C C17
U 1 1
P 6100 10050
F 0 "C17" H 6125 10150 50  0000 L CNN
F 1 "4u7" H 6125 9950 50  0000 L CNN
F 2 "Capacitors_SMD:C_0603" H 6138 9900 50  0001 C CNN
F 3 "" H 6100 10050 50  0001 C CNN
	1    6100 10050
	1    0    0    -1  
$EndComp
Wire Wire Line
	6100 10400 6100 10200
Wire Wire Line
	5200 10400 6100 10400
Wire Wire Line
	5200 10400 5200 10200
$Comp
L GND #PWR022
U 1 1
P 5200 10400
F 0 "#PWR022" H 5200 10150 50  0001 C CNN
F 1 "GND" H 5200 10250 50  0000 C CNN
F 2 "" H 5200 10400 50  0001 C CNN
F 3 "" H 5200 10400 50  0001 C CNN
	1    5200 10400
	1    0    0    -1  
$EndComp
Text GLabel 6100 9800 1    60   Input ~ 0
3V3
Text GLabel 5200 9800 1    60   Input ~ 0
V+
Wire Wire Line
	5200 9900 5200 9800
Wire Wire Line
	6100 9900 6100 9800
$Comp
L MicroSD-PUSH_PULL J5
U 1 1
P 12250 1300
F 0 "J5" H 12750 750 60  0000 C CNN
F 1 "MicroSD-PUSH_PULL" H 12300 1650 60  0000 C CNN
F 2 "Project2Footprints:MicroSD" H 12250 1300 60  0001 C CNN
F 3 "" H 12250 1300 60  0001 C CNN
	1    12250 1300
	1    0    0    -1  
$EndComp
Wire Wire Line
	12600 2200 12600 2100
Wire Wire Line
	11100 2200 12600 2200
Wire Wire Line
	11100 2200 11100 1600
Wire Wire Line
	11100 1600 11700 1600
Wire Wire Line
	12500 2100 12500 2200
Connection ~ 12500 2200
Wire Wire Line
	12350 2100 12350 2200
Connection ~ 12350 2200
$Comp
L GND #PWR023
U 1 1
P 11100 2200
F 0 "#PWR023" H 11100 1950 50  0001 C CNN
F 1 "GND" H 11100 2050 50  0000 C CNN
F 2 "" H 11100 2200 50  0001 C CNN
F 3 "" H 11100 2200 50  0001 C CNN
	1    11100 2200
	1    0    0    -1  
$EndComp
Wire Wire Line
	12250 2100 12250 2400
Text GLabel 12250 2400 2    60   Input ~ 0
SDIO_SW
Text GLabel 11700 1700 0    60   Input ~ 0
SDIO_D0
Text GLabel 11700 1800 0    60   Input ~ 0
SDIO_D1
Text GLabel 11700 1500 0    60   Input ~ 0
SDIO_CK
Text GLabel 11700 1300 0    60   Input ~ 0
SDIO_CMD
Text GLabel 11700 1200 0    60   Input ~ 0
SDIO_D3
Text GLabel 11700 1100 0    60   Input ~ 0
SDIO_D2
Wire Wire Line
	11700 1400 10850 1400
$Comp
L C C20
U 1 1
P 10850 1550
F 0 "C20" H 10650 1550 50  0000 L CNN
F 1 "4u7" H 10600 1650 50  0000 L CNN
F 2 "Capacitors_SMD:C_0603" H 10888 1400 50  0001 C CNN
F 3 "" H 10850 1550 50  0001 C CNN
	1    10850 1550
	-1   0    0    1   
$EndComp
$Comp
L GND #PWR024
U 1 1
P 10850 1700
F 0 "#PWR024" H 10850 1450 50  0001 C CNN
F 1 "GND" H 10850 1550 50  0000 C CNN
F 2 "" H 10850 1700 50  0001 C CNN
F 3 "" H 10850 1700 50  0001 C CNN
	1    10850 1700
	1    0    0    -1  
$EndComp
Text GLabel 10850 1400 1    60   Input ~ 0
3V3
$Comp
L R R5
U 1 1
P 4800 1900
F 0 "R5" V 4880 1900 50  0000 C CNN
F 1 "100k" V 4800 1900 50  0000 C CNN
F 2 "Resistors_SMD:R_0603" V 4730 1900 50  0001 C CNN
F 3 "" H 4800 1900 50  0001 C CNN
	1    4800 1900
	1    0    0    -1  
$EndComp
Wire Wire Line
	4100 2050 4900 2050
Connection ~ 4800 2050
Text GLabel 4800 1750 1    60   Input ~ 0
3V3
$Comp
L R R3
U 1 1
P 4600 4150
F 0 "R3" V 4680 4150 50  0000 C CNN
F 1 "100k" V 4600 4150 50  0000 C CNN
F 2 "Resistors_SMD:R_0603" V 4530 4150 50  0001 C CNN
F 3 "" H 4600 4150 50  0001 C CNN
	1    4600 4150
	1    0    0    -1  
$EndComp
$Comp
L R R6
U 1 1
P 5200 4150
F 0 "R6" V 5280 4150 50  0000 C CNN
F 1 "100k" V 5200 4150 50  0000 C CNN
F 2 "Resistors_SMD:R_0603" V 5130 4150 50  0001 C CNN
F 3 "" H 5200 4150 50  0001 C CNN
	1    5200 4150
	1    0    0    -1  
$EndComp
Wire Wire Line
	4600 4000 4600 3250
Wire Wire Line
	4600 3250 4100 3250
Wire Wire Line
	4100 2950 5200 2950
Wire Wire Line
	5200 4300 4600 4300
$Comp
L GND #PWR025
U 1 1
P 4600 4300
F 0 "#PWR025" H 4600 4050 50  0001 C CNN
F 1 "GND" H 4600 4150 50  0000 C CNN
F 2 "" H 4600 4300 50  0001 C CNN
F 3 "" H 4600 4300 50  0001 C CNN
	1    4600 4300
	1    0    0    -1  
$EndComp
Text GLabel 4600 3250 2    60   Input ~ 0
MMA_AVDD
Wire Wire Line
	5200 2950 5200 4000
Text GLabel 5200 2950 2    60   Input ~ 0
BOOT1_MMA_INT
Wire Wire Line
	4100 3850 7350 3850
Wire Wire Line
	7350 3850 7350 3100
Wire Wire Line
	4100 3750 7150 3750
Wire Wire Line
	7150 3750 7150 3100
$Comp
L R R14
U 1 1
P 7350 2950
F 0 "R14" V 7430 2950 50  0000 C CNN
F 1 "4.75k" V 7350 2950 50  0000 C CNN
F 2 "Resistors_SMD:R_0603" V 7280 2950 50  0001 C CNN
F 3 "" H 7350 2950 50  0001 C CNN
	1    7350 2950
	1    0    0    -1  
$EndComp
$Comp
L R R13
U 1 1
P 7150 2950
F 0 "R13" V 7230 2950 50  0000 C CNN
F 1 "4.75k" V 7150 2950 50  0000 C CNN
F 2 "Resistors_SMD:R_0603" V 7080 2950 50  0001 C CNN
F 3 "" H 7150 2950 50  0001 C CNN
	1    7150 2950
	1    0    0    -1  
$EndComp
Text GLabel 7150 3750 2    60   Input ~ 0
Y9
Text GLabel 7350 3850 2    60   Input ~ 0
Y10
Wire Wire Line
	4100 3450 6550 3450
Wire Wire Line
	6550 3450 6550 3100
Wire Wire Line
	4100 3350 6100 3350
Wire Wire Line
	6100 3350 6100 3100
$Comp
L R R8
U 1 1
P 6550 2950
F 0 "R8" V 6630 2950 50  0000 C CNN
F 1 "4.75k" V 6550 2950 50  0000 C CNN
F 2 "Resistors_SMD:R_0603" V 6480 2950 50  0001 C CNN
F 3 "" H 6550 2950 50  0001 C CNN
	1    6550 2950
	1    0    0    -1  
$EndComp
$Comp
L R R7
U 1 1
P 6100 2950
F 0 "R7" V 6180 2950 50  0000 C CNN
F 1 "4.75k" V 6100 2950 50  0000 C CNN
F 2 "Resistors_SMD:R_0603" V 6030 2950 50  0001 C CNN
F 3 "" H 6100 2950 50  0001 C CNN
	1    6100 2950
	1    0    0    -1  
$EndComp
Text GLabel 6100 3350 2    60   Input ~ 0
SCL_X9
Text GLabel 6550 3450 2    60   Input ~ 0
SDA_X10
Wire Wire Line
	6100 2800 7500 2800
Connection ~ 6550 2800
Connection ~ 7150 2800
Connection ~ 7350 2800
Text GLabel 7500 2800 2    60   Input ~ 0
3V3
$Comp
L Ferrite_Bead L1
U 1 1
P 2800 10500
F 0 "L1" V 2650 10525 50  0000 C CNN
F 1 "1k" V 2950 10500 50  0000 C CNN
F 2 "Inductors_SMD:L_0603" V 2730 10500 50  0001 C CNN
F 3 "" H 2800 10500 50  0001 C CNN
	1    2800 10500
	0    1    1    0   
$EndComp
$Comp
L GND #PWR026
U 1 1
P 7600 10300
F 0 "#PWR026" H 7600 10050 50  0001 C CNN
F 1 "GND" H 7600 10150 50  0000 C CNN
F 2 "" H 7600 10300 50  0001 C CNN
F 3 "" H 7600 10300 50  0001 C CNN
	1    7600 10300
	1    0    0    -1  
$EndComp
Wire Wire Line
	1100 8450 3050 8450
Wire Wire Line
	1300 8450 1300 8600
$Comp
L GND #PWR027
U 1 1
P 1300 9200
F 0 "#PWR027" H 1300 8950 50  0001 C CNN
F 1 "GND" H 1150 9150 50  0000 C CNN
F 2 "" H 1300 9200 50  0001 C CNN
F 3 "" H 1300 9200 50  0001 C CNN
	1    1300 9200
	1    0    0    -1  
$EndComp
Wire Wire Line
	1300 9000 1300 9200
$Comp
L C C1
U 1 1
P 1850 8850
F 0 "C1" H 1875 8950 50  0000 L CNN
F 1 "100n" H 1875 8750 50  0000 L CNN
F 2 "Capacitors_SMD:C_0603" H 1888 8700 50  0001 C CNN
F 3 "" H 1850 8850 50  0001 C CNN
	1    1850 8850
	1    0    0    -1  
$EndComp
Wire Wire Line
	1300 9150 1850 9150
Wire Wire Line
	1850 9150 1850 9000
Connection ~ 1300 9150
Wire Wire Line
	1850 8700 1850 8450
Connection ~ 1850 8450
$Comp
L R R1
U 1 1
P 1300 8300
F 0 "R1" V 1380 8300 50  0000 C CNN
F 1 "4.75k" V 1300 8300 50  0000 C CNN
F 2 "Resistors_SMD:R_0603" V 1230 8300 50  0001 C CNN
F 3 "" H 1300 8300 50  0001 C CNN
	1    1300 8300
	1    0    0    -1  
$EndComp
Text GLabel 1300 8150 1    60   Input ~ 0
3V3
Text GLabel 1100 8450 0    60   Input ~ 0
RST#
Connection ~ 1300 8450
$Comp
L SW_SPST SW2
U 1 1
P 7600 10100
F 0 "SW2" H 7600 10225 50  0000 C CNN
F 1 "USR" H 7600 10000 50  0000 C CNN
F 2 "Project2Footprints:Switch" H 7600 10100 50  0001 C CNN
F 3 "" H 7600 10100 50  0001 C CNN
	1    7600 10100
	0    -1   -1   0   
$EndComp
$Comp
L SW_SPST SW1
U 1 1
P 1300 8800
F 0 "SW1" H 1300 8925 50  0000 C CNN
F 1 "RST" H 1300 8700 50  0000 C CNN
F 2 "Project2Footprints:Switch" H 1300 8800 50  0001 C CNN
F 3 "" H 1300 8800 50  0001 C CNN
	1    1300 8800
	0    -1   -1   0   
$EndComp
Text GLabel 8100 6850 2    60   Input ~ 0
SDA_X10
Text GLabel 8100 6950 2    60   Input ~ 0
SCL_X9
Wire Wire Line
	5650 10400 5650 10400
Connection ~ 5650 10400
Wire Wire Line
	4100 3050 4700 3050
Wire Wire Line
	4700 3050 4700 2850
$Comp
L R R99
U 1 1
P 4700 2700
F 0 "R99" V 4780 2700 50  0000 C CNN
F 1 "4.75k" V 4700 2700 50  0000 C CNN
F 2 "Resistors_SMD:R_0603" V 4630 2700 50  0001 C CNN
F 3 "" H 4700 2700 50  0001 C CNN
	1    4700 2700
	1    0    0    -1  
$EndComp
Text GLabel 4700 2550 1    60   Input ~ 0
3V3
Wire Wire Line
	12250 7950 12350 7950
$EndSCHEMATC
